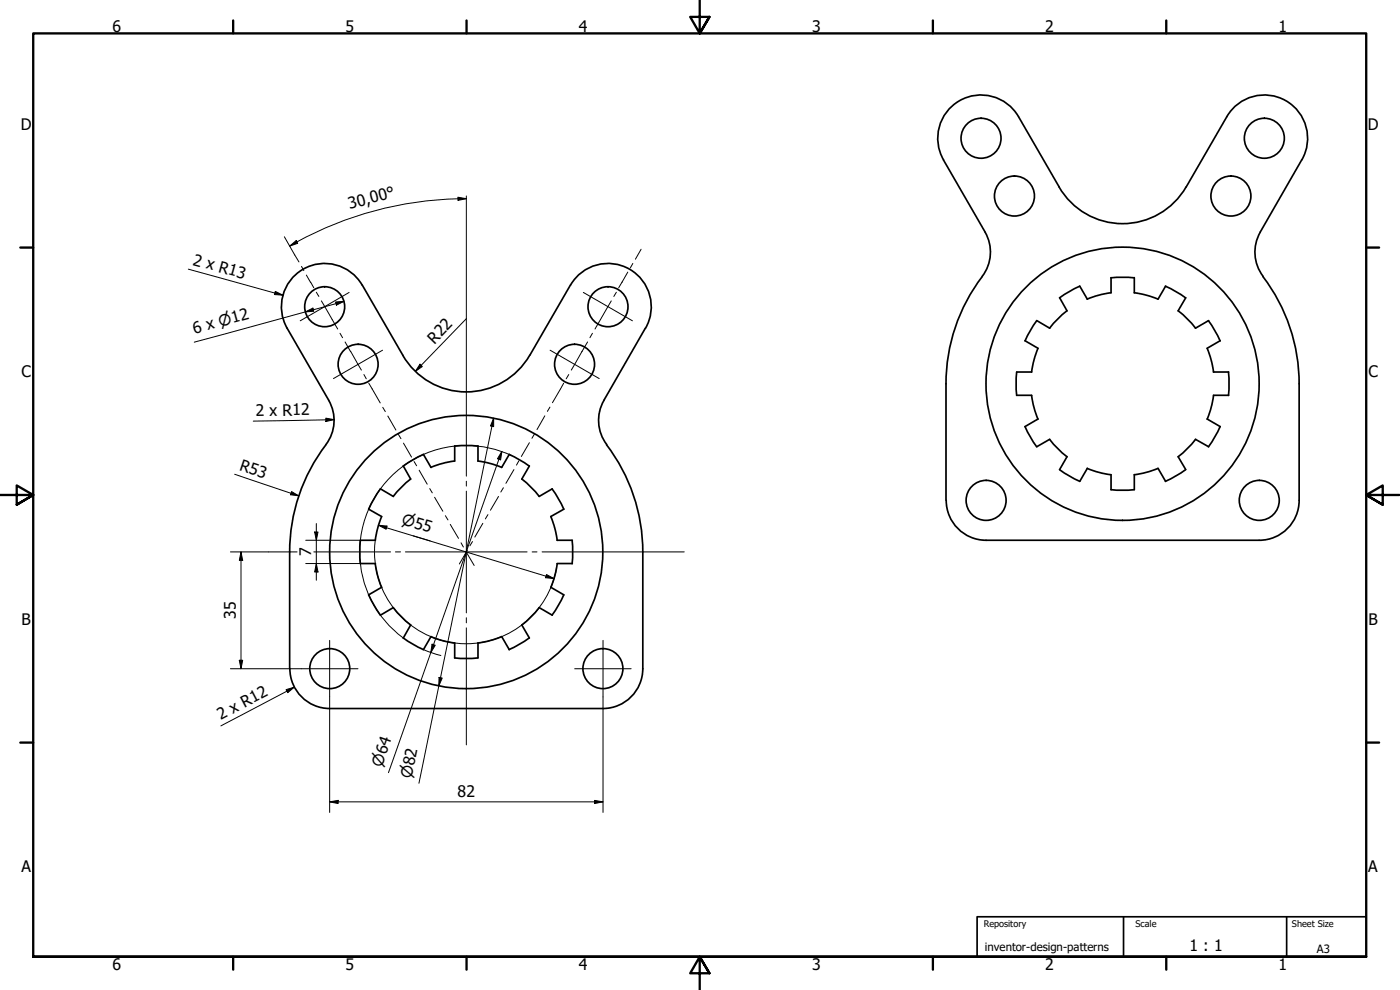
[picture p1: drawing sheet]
<svg xmlns="http://www.w3.org/2000/svg" width="420mm" height="297mm" viewBox="0 0 420 297" stroke-linecap="round" stroke-linejoin="round" font-family="sans-serif">
<!-- layer: Visible (ISO) -->
<g fill="none" stroke="#000" stroke-width=".51">
<path d="M305.7 35a13 13 0 0 0-17.8-4.8 13 13 0 0 0-4.7 17.8M305.7 35l12.2 21.1M368.2 35l-12.2 21.1M368.2 35a13 13 0 0 1 17.7-4.8 13 13 0 0 1 4.8 17.8M283.1 48l12.6 21.6M317.8 56.1a22 22 0 0 0 38.2 0M390.7 48l-12.5 21.7a12 12 0 0 0 .9 13.2M295.6 69.7a12 12 0 0 1-.8 13.2M86.2 98.5l12.5 21.6a12 12 0 0 1-.9 13.3M86.2 98.5a13 13 0 0 1 4.7-17.7 13 13 0 0 1 17.8 4.7l12.2 21.1a22 22 0 0 0 38.1 0l12.2-21.1a13 13 0 0 1 17.7-4.7 13 13 0 0 1 4.8 17.7M193.7 98.5l-12.5 21.6M294.8 83a53 53 0 0 0-10.9 32.1"/>
<path d="M318 89.3l2.2 3.9-3.1 2.8-2.1 2.5-3.9-2.3-1.9 3-1.6 3.1M324 85.9l-3.1 1.6-2.9 1.9M324 85.8l2.3 4M333.4 83.3v4.5l-4 .9-3.1 1M340.4 83.4l-3.5-.2-3.5 .2M340.4 83.3v4.5l3.2 .7 3.9 1.2M349.8 85.9l3.1 1.6 2.9 1.9M349.8 85.8l-2.3 4M353.6 93.3l2.5 2.1 2.7 3.1 3.9-2.3M355.9 89.3l-2.3 4M362.7 96.2l1.9 3 1.6 3.1M379 83a53 53 0 0 1 10.9 32.1"/>
<path d="M283.9 115.1v35M307.6 102.2l3.9 2.3-1.3 3.9-.6 3.2M309.6 118.6l.8 4.1 1.1 3.1-3.9 2.2 1.6 3.1 1.9 3M309.6 111.6h-4.5l-.2 3.5 .2 3.5h4.5M362.3 104.5l1.1 3.1 .8 4h4.5M366.2 102.2l-3.9 2.3M368.7 111.6l.2 3.5-.2 3.5M368.7 118.6h-4.5l-.6 3.3-1.3 3.9M389.9 115.1v35a12 12 0 0 1-12 12h-82a12 12 0 0 1-11.9-12M97.8 133.5a53 53 0 0 0-10.9 32.1M121 139.9l2.9-2 3.2-1.5 2.2 3.9M121 139.8l2.2 3.9-3 2.8-2.2 2.4-3.8-2.2"/>
<path d="M136.4 138.3l-4 .8-3.1 1.1M136.5 133.8v4.6M143.4 133.8l-3.5-.1-3.5 .1M143.4 133.8v4.5l3.2 .6 3.9 1.3M152.8 136.4l3.1 1.5 2.9 2M152.8 136.3l-2.2 4M158.9 139.8l-2.3 3.9 2.5 2.2 2.7 3M181.2 120.1a12 12 0 0 0 .9 13.3M182 133.5a53 53 0 0 1 10.9 32.1M315 131.8l2.7 3.1 2.5 2.1-2.2 3.9M315 131.8l-3.9 2.2M353.6 137l2.3 3.9"/>
<path d="M362.3 125.7l3.9 2.3M362.7 134l-3.9-2.2-2.1 2.5-3.1 2.7M366.2 128l-1.6 3.1-1.9 3M110.6 152.8l4 2.2M114.1 146.7l-1.9 2.9-1.5 3.2M114.5 155l-1.3 3.9-.6 3.2h-4.5l-.1 3.5 .1 3.5h4.5l.6 3.3 1.3 3.8M165.7 146.7l1.9 2.9 1.6 3.2M165.7 146.7l-3.9 2.3M169.2 152.8l-3.9 2.2 1.1 3.1 .8 4M318 140.9l2.9 1.9 3.1 1.6 2.3-3.9 3.1 1.1 4 .8M333.4 142.4v4.5l3.5 .2 3.5-.2v-4.5M340.4 142.4l4-.8 3.1-1.1 2.3 3.9"/>
<path d="M355.8 140.9l-2.9 1.9-3.1 1.6M86.9 165.6l.1 35a12 12 0 0 0 11.9 12h82a12 12 0 0 0 12-12v-35M110.7 178.5l1.5 3.1 1.9 2.9M114.6 176.2l-4 2.3M165.3 176.2l3.9 2.3M167.2 162.1h4.5l.2 3.5-.2 3.5h-4.5M167.2 169.1l-.6 3.3-1.3 3.8M169.2 178.5l-1.6 3.1-1.9 2.9M114.2 184.6l3.8-2.3 2.7 3.1 2.5 2.1-2.2 3.9M121 191.4l2.9 1.9 3.2 1.6M129.3 191l3.9 1.3 3.2 .6M129.3 191l-2.2 3.9"/>
<path d="M136.4 197.4l3.5 .2 3.5-.2M136.5 192.9v4.5M150.5 191l-3.1 1.1-4 .8v4.5M150.6 191l2.2 3.9M158.8 191.4l-2.9 1.9-3.1 1.6M161.8 182.3l3.9 2.3M161.8 182.3l-2.1 2.5-3.1 2.7 2.3 3.9"/>
<circle cx="294.4" cy="41.5" r="6"/>
<circle cx="304.5" cy="58.8" r="6"/>
<circle cx="369.4" cy="58.8" r="6"/>
<circle cx="379.4" cy="41.5" r="6"/>
<circle cx="97.4" cy="92" r="6"/>
<circle cx="182.5" cy="92" r="6"/>
<circle cx="107.5" cy="109.3" r="6"/>
<circle cx="172.4" cy="109.3" r="6"/>
<circle cx="336.9" cy="115.1" r="41"/>
<circle cx="295.9" cy="150.1" r="6"/>
<circle cx="377.9" cy="150.1" r="6"/>
<circle cx="139.9" cy="165.6" r="41"/>
<circle cx="99" cy="200.6" r="6"/>
<circle cx="180.9" cy="200.6" r="6"/>
</g>
<!-- layer: Border (ISO) -->
<g fill="none" stroke="#000" stroke-width=".7">
<path d="M70 6.1v3.9M140 6.1v3.9M210 0v10l-2.9-4.9h5.8l-2.9 4.9 2.9-4.9M280 6.1v3.9M350 6.1v3.9M6.1 74.3h3.9M410 74.3h3.9M0 148.5h10l-5-2.8v5.7l5-2.9-5 2.9M420 148.5h-10l5-2.8v5.7l-5-2.9 5 2.9M6.1 222.8h3.9M410 222.8h3.9M10 287.1v-277.1h400v277.1h-400h400"/>
<path d="M70 287.1v3.8M140 287.1v3.8M212.9 292l-2.9-4.9 2.9 4.9h-5.8l2.9-4.9v9.9M280 287.1v3.8M350 287.1v3.8"/>
</g>
<!-- layer: Title (ISO) -->
<path d="M337.2 275.1v12M386.1 275.1v12M410 275.1h-116.8v12h116.8" fill="none" stroke="#000" stroke-width=".51"/>
<!-- layer: Center Mark (ISO) -->
<g fill="none" stroke="#000" stroke-width=".3">
<path d="M140 58.8v84.1M104.8 87.7l-14.7 8.6M175.1 87.7l14.7 8.6M114.8 105.1l-14.7 8.5M165.1 105.1l14.7 8.5M140 144.4v1.4M140 147.4v36.5M80.5 165.6h8.7M94.2 165.6h23M118.7 165.6h1.5M121.7 165.6h36.5M159.7 165.6h1.5"/>
<path d="M162.7 165.6h42.7M98.9 192.1v17M140 185.3v1.6M140 188.4v35.1M181 192.1v17M90.4 200.6h17M172.5 200.6h16.9"/>
</g>
<!-- layer: Dimension (ISO) -->
<g fill="none" stroke="#000" stroke-width=".3">
<path d="M137.4 59.2l2.6 .4-2.5 .5zM137.4 59.6a105.6 105.6 0 0 0-50.5 14.2M140 59.6l-2.6 .1M85.3 71l3.2 5.5M86.9 73.8l2-1.6 .4 .8zM56.5 80.8l28.4 7.8M82.6 87.4l2.3 1.2-2.5-.2zM91.6 93.6l2.3-1.2 .3 1zM100.7 90.6l2.6-.2-2.3 1.2zM103.3 90.4l-45 12.3M140 95.6l-15.3 15.8M126 109.3l.7 .7-2 1.4z"/>
<path d="M97.8 125.5l2.5 .4-2.5 .6zM100.3 125.9l-24.3 .5M123.8 138a32 32 0 0 0-15.8 27.5M139.8 133.7a32 32 0 0 0-15.8 4.2M140 133.7a32 32 0 0 1 13.5 3M148.1 125.5v2.5l-.9-.2zM148.1 125.5l-22.4 109.5M150.6 135.4l-.4 2.6-.9-.3zM150.6 135.4l-34 96.4M70.4 142.3l19.3 6.5M87.5 147.5l2.2 1.3-2.5-.4zM94.4 159.6h1l-.5 2.5z"/>
<path d="M94.9 157.1v17M113.6 157.6l2.5 .2-.2 1zM113.6 157.6l52.6 16M69.2 165.6h11.3M72.3 165.6l.5 2.5h-1zM72.3 165.6v35M91.8 169.1h16.3M91.8 162.1h16.3M94.9 169.1l.5 2.5h-1zM108 165.7a32 32 0 0 0 13 25.7M112.4 165.7a27.5 27.5 0 0 0 27.4 27.5M112.6 162.1l-.2 3.4"/>
<path d="M124 160.8l5.1 1.5M164 172.4l2.2 1.2-2.5-.3zM167 170.5a27.5 27.5 0 0 1-27 22.7M71.8 198.1h1l-.5 2.5zM127.1 194.9l5.2 1.8M129.7 193.3l.9 .3-1.3 2.2zM69.2 200.6h21.2M85.9 206.9l2.4-.7-1.9 1.6zM88.3 206.2l-22 11.6M98.9 209.1v34.7M131.8 203.2l.9 .2-1 2.4zM181 209.1v34.7"/>
<path d="M98.9 240.6l2.6-.5v1zM98.9 240.6h82.1M178.4 240.1l2.6 .5-2.6 .5z"/>
</g>
<g fill="#000">
<path d="M86.9 73.8l2-1.6 .4 .8zM137.4 59.2l2.6 .4-2.5 .5zM82.6 87.4l2.3 1.2-2.5-.2zM91.6 93.6l2.3-1.2 .3 1zM100.7 90.6l2.6-.2-2.3 1.2zM126 109.3l.7 .7-2 1.4zM97.8 125.5l2.5 .4-2.5 .6zM148.1 125.5v2.5l-.9-.2zM150.6 135.4l-.4 2.6-.9-.3zM87.5 147.5l2.2 1.3-2.5-.4zM94.4 159.6h1l-.5 2.5zM113.6 157.6l2.5 .2-.2 1z"/>
<path d="M72.3 165.6l.5 2.5h-1zM94.9 169.1l.5 2.5h-1zM164 172.4l2.2 1.2-2.5-.3zM71.8 198.1h1l-.5 2.5zM129.7 193.3l.9 .3-1.3 2.2zM85.9 206.9l2.4-.7-1.9 1.6zM131.8 203.2l.9 .2-1 2.4zM98.9 240.6l2.6-.5v1zM178.4 240.1l2.6 .5-2.6 .5z"/>
</g>
<!-- layer: Centerline (ISO) -->
<g fill="none" stroke="#000" stroke-width=".3">
<path d="M88.5 76.5l1.2 2.1M90.5 79.9l.7 1.3M189.9 79l-.7 1.4M192.4 74.8l-1.7 3M91.9 82.5l1.3 2.3M93.2 84.6l1 1.7M94.9 87.7l.8 1.2M96.5 90.3l4.8 8.4M102 100l.8 1.3M177.8 100l-.8 1.3M183.5 90.3l-4.9 8.4M185 87.7l-.8 1.2"/>
<path d="M186.7 84.6l-1 1.7M188.4 81.6l-1.8 3.2M103.6 102.6l1.6 2.9M105.2 105.4l3.3 5.6M109.2 112.4l.7 1.3M110.7 115l3.4 5.9M169.2 115l-3.4 5.8M170.7 112.4l-.8 1.3M174.7 105.4l-3.3 5.6M176.3 102.6l-1.7 2.9M114.9 122.2l.7 1.3M116.4 124.8l2.4 4.2"/>
<path d="M119.6 130.4l.7 1.2M121.1 133l2.4 4.1M124.3 138.5l.7 1.2M155.7 138.3l-.7 1.3M158.9 132.8l-2.4 4.2M160.4 130.2l-.8 1.3M163.5 124.8l-2.3 4.1M165 122.2l-.7 1.2M125.8 141.1l2.4 4.2M129 146.6l.7 1.3M130.4 149.2l2.5 4.2M133.7 154.7l.7 1.3"/>
<path d="M135.1 157.3l2.5 4.2M144.9 157l-2.4 4.1M146.4 154.4l-.7 1.3M149.6 149l-2.4 4.1M151.1 146.4l-.8 1.2M154.2 140.9l-2.4 4.1M138.4 162.9l.7 1.2M139.8 165.5l2.5 4.2M140.3 165.1l-2.4 4.1M141.8 162.5l-.8 1.3"/>
</g>
<g font-size="4.8">
<text x="33.7" y="9.6">6</text>
<text x="103.7" y="9.6">5</text>
<text x="173.7" y="9.6">4</text>
<text x="243.7" y="9.6">3</text>
<text x="313.7" y="9.6">2</text>
<text x="383.7" y="9.6">1</text>
<text x="6.2" y="38.9">D</text>
<text x="410.5" y="38.9">D</text>
<text x="105" y="62.8" transform="rotate(-15 105 62.8)">30,00°</text>
<text x="57.7" y="79.4" transform="rotate(15 57.7 79.4)">2 x R13</text>
<text x="58.4" y="100.2" transform="rotate(-15 58.4 100.2)">6 x ⌀12</text>
<text x="130.4" y="103.4" transform="rotate(-46 130.4 103.4)">R22</text>
<text x="6.4" y="113.1">C</text>
<text x="410.7" y="113.1">C</text>
<text x="76.8" y="124.8" transform="rotate(-1 76.8 124.8)">2 x R12</text>
<text x="71.6" y="141" transform="rotate(19 71.6 141)">R53</text>
<text x="93.4" y="166.9" transform="rotate(-90 93.4 166.9)">7</text>
<text x="70.7" y="185.7" transform="rotate(-90 70.7 185.7)">35</text>
<text x="6.4" y="187.4">B</text>
<text x="410.7" y="187.4">B</text>
<text x="66.3" y="216.1" transform="rotate(-28 66.3 216.1)">2 x R12</text>
<text x="137.3" y="239">82</text>
<text x="6.4" y="261.7">A</text>
<text x="410.7" y="261.7">A</text>
<text x="357" y="285.5">1 : 1</text>
<text x="33.7" y="290.9">6</text>
<text x="103.7" y="290.9">5</text>
<text x="173.7" y="290.9">4</text>
<text x="243.7" y="290.9">3</text>
<text x="313.7" y="290.9">2</text>
<text x="383.7" y="290.9">1</text>
</g>
<g font-size="4.6">
<text x="120.3" y="157.1" transform="rotate(17 120.3 157.1)">⌀55</text>
<text x="114.6" y="230.4" transform="rotate(-71 114.6 230.4)">⌀64</text>
<text x="123.5" y="233.8" transform="rotate(-79 123.5 233.8)">⌀82</text>
</g>
<g font-size="3.4">
<text x="295.6" y="285.4">inventor-design-patterns</text>
<text x="395.2" y="286">A3</text>
</g>
<g font-size="2.7">
<text x="295.2" y="278.1">Repository</text>
<text x="340.7" y="278.1">Scale</text>
<text x="387.7" y="278.1">Sheet Size</text>
</g>
</svg>
